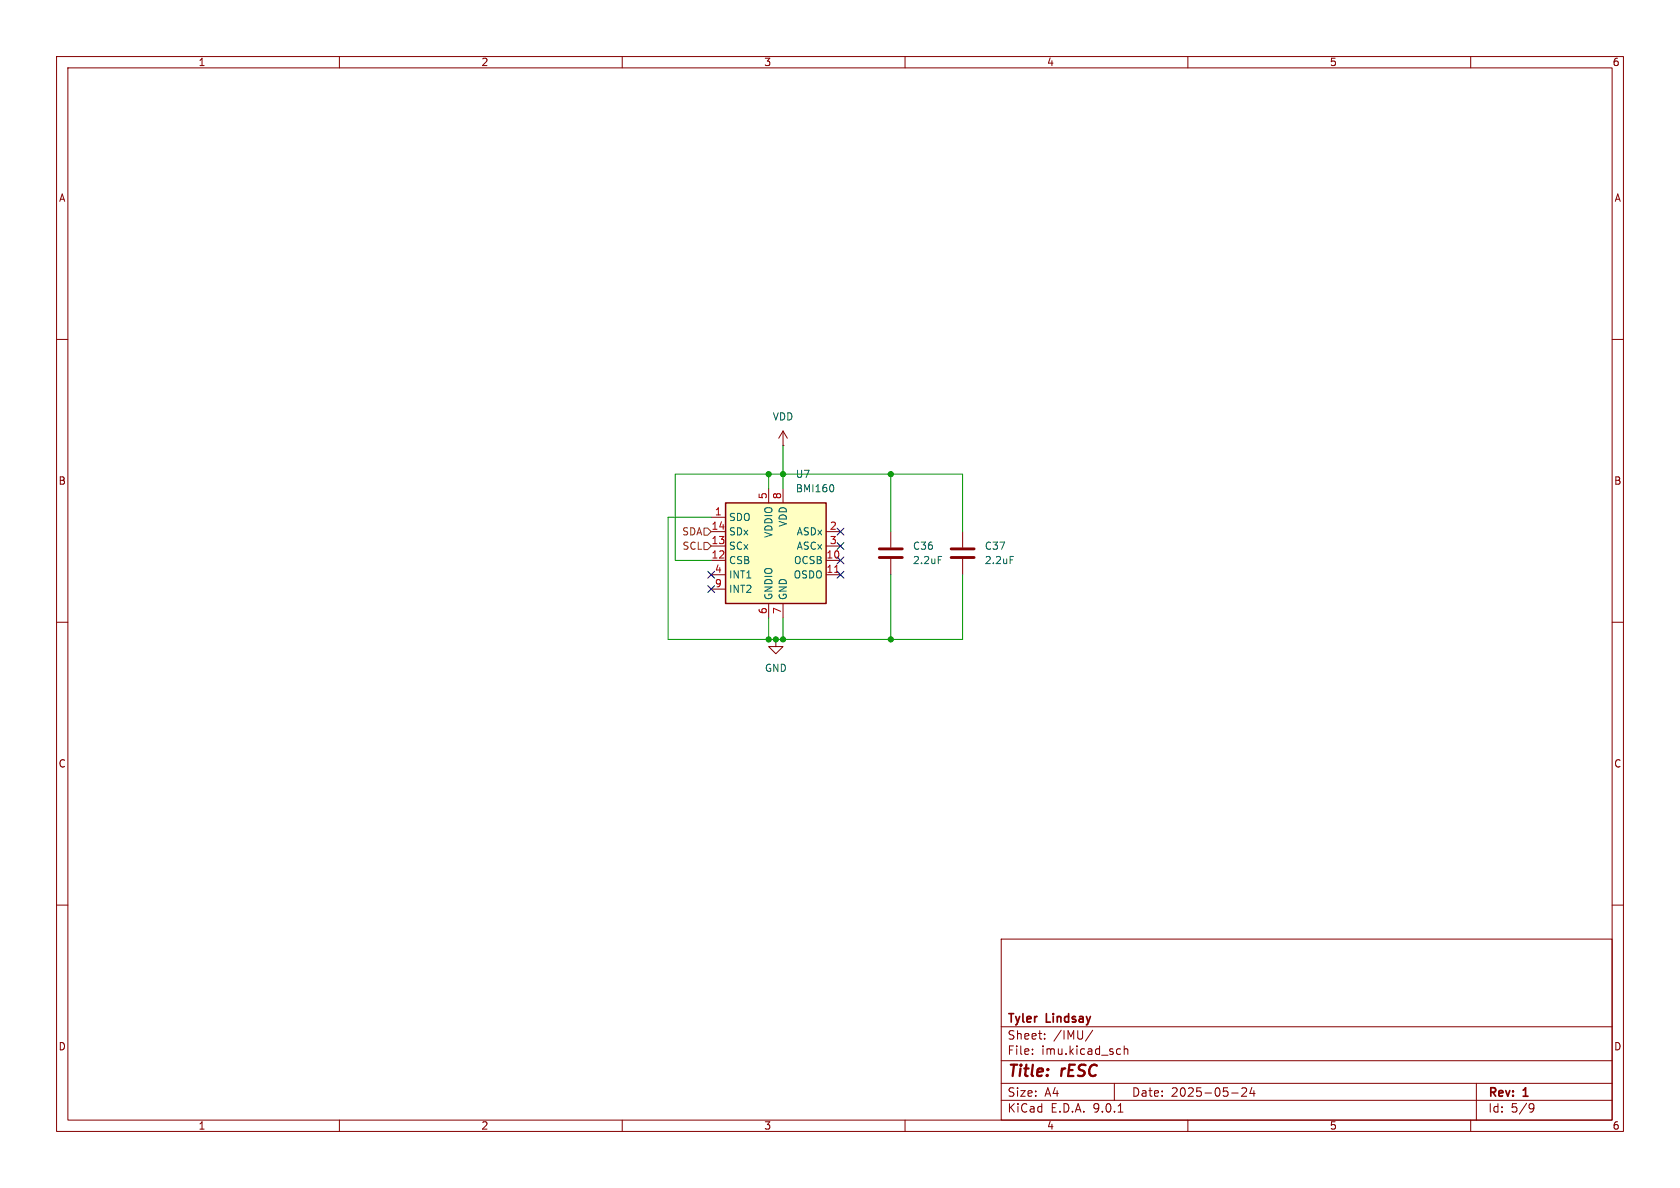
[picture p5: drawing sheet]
(kicad_sch
 (version 20250114)
 (generator "eeschema")
 (generator_version "9.0")
 (paper "A4")
 (title_block
  (title "rESC")
  (date "2025-05-24")
  (rev "1")
  (company "Tyler Lindsay"))
 (lib_symbols
  (symbol "Device:C"
   (pin_numbers (hide yes))
   (pin_names
    (offset 0.254)) (exclude_from_sim no) (in_bom yes) (on_board yes)
   (property "Reference" "C" (at 0.635 2.54 0) (effects (font (size 1.27 1.27)) (justify left)))
   (property "Value" "C" (at 0.635 -2.54 0) (effects (font (size 1.27 1.27)) (justify left)))
   (property "Footprint" "" (at 0.9652 -3.81 0) (effects (font (size 1.27 1.27)) (hide yes)))
   (property "Datasheet" "~" (at 0 0 0) (effects (font (size 1.27 1.27)) (hide yes)))
   (property "Description" "Unpolarized capacitor" (at 0 0 0) (effects (font (size 1.27 1.27)) (hide yes)))
   (symbol "C_0_1"
    (polyline (pts (xy -2.032 0.762) (xy 2.032 0.762)) (stroke (width 0.508) (type default)) (fill (type none)))
    (polyline (pts (xy -2.032 -0.762) (xy 2.032 -0.762)) (stroke (width 0.508) (type default)) (fill (type none))))
   (symbol "C_1_1"
    (pin passive line (at 0 3.81 270) (length 2.794) (name "~" (effects (font (size 1.27 1.27)))) (number "1" (effects (font (size 1.27 1.27)))))
    (pin passive line (at 0 -3.81 90) (length 2.794) (name "~" (effects (font (size 1.27 1.27)))) (number "2" (effects (font (size 1.27 1.27))))))
   (embedded_fonts no))
  (symbol "Sensor_Motion:BMI160" (exclude_from_sim no) (in_bom yes) (on_board yes)
   (property "Reference" "U" (at -10.16 8.89 0) (effects (font (size 1.27 1.27)) (justify left)))
   (property "Value" "BMI160" (at 7.62 8.89 0) (effects (font (size 1.27 1.27)) (justify right)))
   (property "Footprint" "Package_LGA:Bosch_LGA-14_3x2.5mm_P0.5mm" (at 0 0 0) (effects (font (size 1.27 1.27)) (hide yes)))
   (property "Datasheet" "https://www.bosch-sensortec.com/media/boschsensortec/downloads/datasheets/bst-bmi160-ds000.pdf" (at -17.78 21.59 0) (effects (font (size 1.27 1.27)) (hide yes)))
   (property "Description" "Small, low power inertial measurement unit, LGA-14" (at 0 0 0) (effects (font (size 1.27 1.27)) (hide yes)))
   (symbol "BMI160_1_1"
    (rectangle (start -10.16 7.62) (end 7.62 -10.16) (stroke (width 0.254) (type default)) (fill (type background)))
    (pin bidirectional line (at -12.7 5.08 0) (length 2.54) (name "SDO" (effects (font (size 1.27 1.27)))) (number "1" (effects (font (size 1.27 1.27)))))
    (pin bidirectional line (at -12.7 2.54 0) (length 2.54) (name "SDx" (effects (font (size 1.27 1.27)))) (number "14" (effects (font (size 1.27 1.27)))))
    (pin input line (at -12.7 0 0) (length 2.54) (name "SCx" (effects (font (size 1.27 1.27)))) (number "13" (effects (font (size 1.27 1.27)))))
    (pin input line (at -12.7 -2.54 0) (length 2.54) (name "CSB" (effects (font (size 1.27 1.27)))) (number "12" (effects (font (size 1.27 1.27)))))
    (pin bidirectional line (at -12.7 -5.08 0) (length 2.54) (name "INT1" (effects (font (size 1.27 1.27)))) (number "4" (effects (font (size 1.27 1.27)))))
    (pin bidirectional line (at -12.7 -7.62 0) (length 2.54) (name "INT2" (effects (font (size 1.27 1.27)))) (number "9" (effects (font (size 1.27 1.27)))))
    (pin power_in line (at -2.54 10.16 270) (length 2.54) (name "VDDIO" (effects (font (size 1.27 1.27)))) (number "5" (effects (font (size 1.27 1.27)))))
    (pin power_in line (at -2.54 -12.7 90) (length 2.54) (name "GNDIO" (effects (font (size 1.27 1.27)))) (number "6" (effects (font (size 1.27 1.27)))))
    (pin power_in line (at 0 10.16 270) (length 2.54) (name "VDD" (effects (font (size 1.27 1.27)))) (number "8" (effects (font (size 1.27 1.27)))))
    (pin power_in line (at 0 -12.7 90) (length 2.54) (name "GND" (effects (font (size 1.27 1.27)))) (number "7" (effects (font (size 1.27 1.27)))))
    (pin bidirectional line (at 10.16 2.54 180) (length 2.54) (name "ASDx" (effects (font (size 1.27 1.27)))) (number "2" (effects (font (size 1.27 1.27)))))
    (pin output line (at 10.16 0 180) (length 2.54) (name "ASCx" (effects (font (size 1.27 1.27)))) (number "3" (effects (font (size 1.27 1.27)))))
    (pin bidirectional line (at 10.16 -2.54 180) (length 2.54) (name "OCSB" (effects (font (size 1.27 1.27)))) (number "10" (effects (font (size 1.27 1.27)))))
    (pin bidirectional line (at 10.16 -5.08 180) (length 2.54) (name "OSDO" (effects (font (size 1.27 1.27)))) (number "11" (effects (font (size 1.27 1.27))))))
   (embedded_fonts no))
  (symbol "power:GND"
   (power)
   (pin_numbers (hide yes))
   (pin_names
    (offset 0) (hide yes)) (exclude_from_sim no) (in_bom yes) (on_board yes)
   (property "Reference" "#PWR" (at 0 -6.35 0) (effects (font (size 1.27 1.27)) (hide yes)))
   (property "Value" "GND" (at 0 -3.81 0) (effects (font (size 1.27 1.27))))
   (property "Footprint" "" (at 0 0 0) (effects (font (size 1.27 1.27)) (hide yes)))
   (property "Datasheet" "" (at 0 0 0) (effects (font (size 1.27 1.27)) (hide yes)))
   (property "Description" "Power symbol creates a global label with name \"GND\" , ground" (at 0 0 0) (effects (font (size 1.27 1.27)) (hide yes)))
   (symbol "GND_0_1"
    (polyline (pts (xy 0 0) (xy 0 -1.27) (xy 1.27 -1.27) (xy 0 -2.54) (xy -1.27 -1.27) (xy 0 -1.27)) (stroke (width 0) (type default)) (fill (type none))))
   (symbol "GND_1_1"
    (pin power_in line (at 0 0 270) (length 0) (name "~" (effects (font (size 1.27 1.27)))) (number "1" (effects (font (size 1.27 1.27))))))
   (embedded_fonts no))
  (symbol "power:VDD"
   (power)
   (pin_numbers (hide yes))
   (pin_names
    (offset 0) (hide yes)) (exclude_from_sim no) (in_bom yes) (on_board yes)
   (property "Reference" "#PWR" (at 0 -3.81 0) (effects (font (size 1.27 1.27)) (hide yes)))
   (property "Value" "VDD" (at 0 3.556 0) (effects (font (size 1.27 1.27))))
   (property "Footprint" "" (at 0 0 0) (effects (font (size 1.27 1.27)) (hide yes)))
   (property "Datasheet" "" (at 0 0 0) (effects (font (size 1.27 1.27)) (hide yes)))
   (property "Description" "Power symbol creates a global label with name \"VDD\"" (at 0 0 0) (effects (font (size 1.27 1.27)) (hide yes)))
   (symbol "VDD_0_1"
    (polyline (pts (xy -0.762 1.27) (xy 0 2.54)) (stroke (width 0) (type default)) (fill (type none)))
    (polyline (pts (xy 0 2.54) (xy 0.762 1.27)) (stroke (width 0) (type default)) (fill (type none)))
    (polyline (pts (xy 0 0) (xy 0 2.54)) (stroke (width 0) (type default)) (fill (type none))))
   (symbol "VDD_1_1"
    (pin power_in line (at 0 0 90) (length 0) (name "~" (effects (font (size 1.27 1.27)))) (number "1" (effects (font (size 1.27 1.27))))))
   (embedded_fonts no)))
 (junction
  (at 157.48 113.03)
  (diameter 0)
  (color 0 0 0 0))
 (junction
  (at 157.48 83.82)
  (diameter 0)
  (color 0 0 0 0))
 (junction
  (at 138.43 113.03)
  (diameter 0)
  (color 0 0 0 0))
 (junction
  (at 135.89 113.03)
  (diameter 0)
  (color 0 0 0 0))
 (junction
  (at 137.16 113.03)
  (diameter 0)
  (color 0 0 0 0))
 (junction
  (at 135.89 83.82)
  (diameter 0)
  (color 0 0 0 0))
 (junction
  (at 138.43 83.82)
  (diameter 0)
  (color 0 0 0 0))
 (no_connect
  (at 148.59 96.52))
 (no_connect
  (at 125.73 101.6))
 (no_connect
  (at 125.73 104.14))
 (no_connect
  (at 148.59 93.98))
 (no_connect
  (at 148.59 101.6))
 (no_connect
  (at 148.59 99.06))
 (wire
  (pts (xy 118.11 113.03) (xy 135.89 113.03))
  (stroke (width 0) (type default)))
 (wire
  (pts (xy 119.38 99.06) (xy 119.38 83.82))
  (stroke (width 0) (type default)))
 (wire
  (pts (xy 157.48 93.98) (xy 157.48 83.82))
  (stroke (width 0) (type default)))
 (wire
  (pts (xy 157.48 101.6) (xy 157.48 113.03))
  (stroke (width 0) (type default)))
 (wire
  (pts (xy 125.73 91.44) (xy 118.11 91.44))
  (stroke (width 0) (type default)))
 (wire
  (pts (xy 138.43 78.74) (xy 138.43 83.82))
  (stroke (width 0) (type default)))
 (wire
  (pts (xy 170.18 101.6) (xy 170.18 113.03))
  (stroke (width 0) (type default)))
 (wire
  (pts (xy 135.89 113.03) (xy 135.89 109.22))
  (stroke (width 0) (type default)))
 (wire
  (pts (xy 118.11 91.44) (xy 118.11 113.03))
  (stroke (width 0) (type default)))
 (wire
  (pts (xy 135.89 86.36) (xy 135.89 83.82))
  (stroke (width 0) (type default)))
 (wire
  (pts (xy 157.48 83.82) (xy 170.18 83.82))
  (stroke (width 0) (type default)))
 (wire
  (pts (xy 170.18 93.98) (xy 170.18 83.82))
  (stroke (width 0) (type default)))
 (wire
  (pts (xy 157.48 113.03) (xy 138.43 113.03))
  (stroke (width 0) (type default)))
 (wire
  (pts (xy 135.89 83.82) (xy 138.43 83.82))
  (stroke (width 0) (type default)))
 (wire
  (pts (xy 170.18 113.03) (xy 157.48 113.03))
  (stroke (width 0) (type default)))
 (wire
  (pts (xy 119.38 83.82) (xy 135.89 83.82))
  (stroke (width 0) (type default)))
 (wire
  (pts (xy 125.73 99.06) (xy 119.38 99.06))
  (stroke (width 0) (type default)))
 (wire
  (pts (xy 157.48 83.82) (xy 138.43 83.82))
  (stroke (width 0) (type default)))
 (wire
  (pts (xy 138.43 109.22) (xy 138.43 113.03))
  (stroke (width 0) (type default)))
 (wire
  (pts (xy 138.43 113.03) (xy 137.16 113.03))
  (stroke (width 0) (type default)))
 (wire
  (pts (xy 137.16 113.03) (xy 135.89 113.03))
  (stroke (width 0) (type default)))
 (wire
  (pts (xy 138.43 83.82) (xy 138.43 86.36))
  (stroke (width 0) (type default)))
 (hierarchical_label "SCL"
  (shape input)
  (at 125.73 96.52 180)
  (effects (font (size 1.27 1.27)) (justify right)))
 (hierarchical_label "SDA"
  (shape input)
  (at 125.73 93.98 180)
  (effects (font (size 1.27 1.27)) (justify right)))
 (symbol
  (lib_id "power:GND")
  (at 137.16 113.03 0)
  (unit 1)
  (exclude_from_sim no)
  (in_bom yes)
  (on_board yes)
  (dnp no)
  (fields_autoplaced yes)
  (property "Reference" "#PWR066" (at 137.16 119.38 0) (effects (font (size 1.27 1.27)) (hide yes)))
  (property "Value" "GND" (at 137.16 118.11 0) (effects (font (size 1.27 1.27))))
  (property "Footprint" "" (at 137.16 113.03 0) (effects (font (size 1.27 1.27)) (hide yes)))
  (property "Datasheet" "" (at 137.16 113.03 0) (effects (font (size 1.27 1.27)) (hide yes)))
  (property "Description" "Power symbol creates a global label with name \"GND\" , ground" (at 137.16 113.03 0) (effects (font (size 1.27 1.27)) (hide yes)))
  (pin "1"))
 (symbol
  (lib_id "Device:C")
  (at 157.48 97.79 0)
  (unit 1)
  (exclude_from_sim no)
  (in_bom yes)
  (on_board yes)
  (dnp no)
  (fields_autoplaced yes)
  (property "Reference" "C36" (at 161.29 96.5199 0) (effects (font (size 1.27 1.27)) (justify left)))
  (property "Value" "2.2uF" (at 161.29 99.0599 0) (effects (font (size 1.27 1.27)) (justify left)))
  (property "Footprint" "Capacitor_SMD:C_0402_1005Metric" (at 158.4452 101.6 0) (effects (font (size 1.27 1.27)) (hide yes)))
  (property "Datasheet" "~" (at 157.48 97.79 0) (effects (font (size 1.27 1.27)) (hide yes)))
  (property "Description" "Unpolarized capacitor" (at 157.48 97.79 0) (effects (font (size 1.27 1.27)) (hide yes)))
  (pin "1")
  (pin "2"))
 (symbol
  (lib_id "Device:C")
  (at 170.18 97.79 0)
  (unit 1)
  (exclude_from_sim no)
  (in_bom yes)
  (on_board yes)
  (dnp no)
  (fields_autoplaced yes)
  (property "Reference" "C37" (at 173.99 96.5199 0) (effects (font (size 1.27 1.27)) (justify left)))
  (property "Value" "2.2uF" (at 173.99 99.0599 0) (effects (font (size 1.27 1.27)) (justify left)))
  (property "Footprint" "Capacitor_SMD:C_0402_1005Metric" (at 171.1452 101.6 0) (effects (font (size 1.27 1.27)) (hide yes)))
  (property "Datasheet" "~" (at 170.18 97.79 0) (effects (font (size 1.27 1.27)) (hide yes)))
  (property "Description" "Unpolarized capacitor" (at 170.18 97.79 0) (effects (font (size 1.27 1.27)) (hide yes)))
  (pin "1")
  (pin "2"))
 (symbol
  (lib_id "Sensor_Motion:BMI160")
  (at 138.43 96.52 0)
  (unit 1)
  (exclude_from_sim no)
  (in_bom yes)
  (on_board yes)
  (dnp no)
  (fields_autoplaced yes)
  (property "Reference" "U7" (at 140.5733 83.82 0) (effects (font (size 1.27 1.27)) (justify left)))
  (property "Value" "BMI160" (at 140.5733 86.36 0) (effects (font (size 1.27 1.27)) (justify left)))
  (property "Footprint" "Package_LGA:Bosch_LGA-14_3x2.5mm_P0.5mm" (at 138.43 96.52 0) (effects (font (size 1.27 1.27)) (hide yes)))
  (property "Datasheet" "https://www.bosch-sensortec.com/media/boschsensortec/downloads/datasheets/bst-bmi160-ds000.pdf" (at 120.65 74.93 0) (effects (font (size 1.27 1.27)) (hide yes)))
  (property "Description" "Small, low power inertial measurement unit, LGA-14" (at 138.43 96.52 0) (effects (font (size 1.27 1.27)) (hide yes)))
  (pin "1")
  (pin "12")
  (pin "4")
  (pin "13")
  (pin "6")
  (pin "8")
  (pin "11")
  (pin "10")
  (pin "3")
  (pin "9")
  (pin "5")
  (pin "2")
  (pin "7")
  (pin "14"))
 (symbol
  (lib_id "power:VDD")
  (at 138.43 78.74 0)
  (unit 1)
  (exclude_from_sim no)
  (in_bom yes)
  (on_board yes)
  (dnp no)
  (fields_autoplaced yes)
  (property "Reference" "#PWR065" (at 138.43 82.55 0) (effects (font (size 1.27 1.27)) (hide yes)))
  (property "Value" "VDD" (at 138.43 73.66 0) (effects (font (size 1.27 1.27))))
  (property "Footprint" "" (at 138.43 78.74 0) (effects (font (size 1.27 1.27)) (hide yes)))
  (property "Datasheet" "" (at 138.43 78.74 0) (effects (font (size 1.27 1.27)) (hide yes)))
  (property "Description" "Power symbol creates a global label with name \"VDD\"" (at 138.43 78.74 0) (effects (font (size 1.27 1.27)) (hide yes)))
  (pin "1")))
